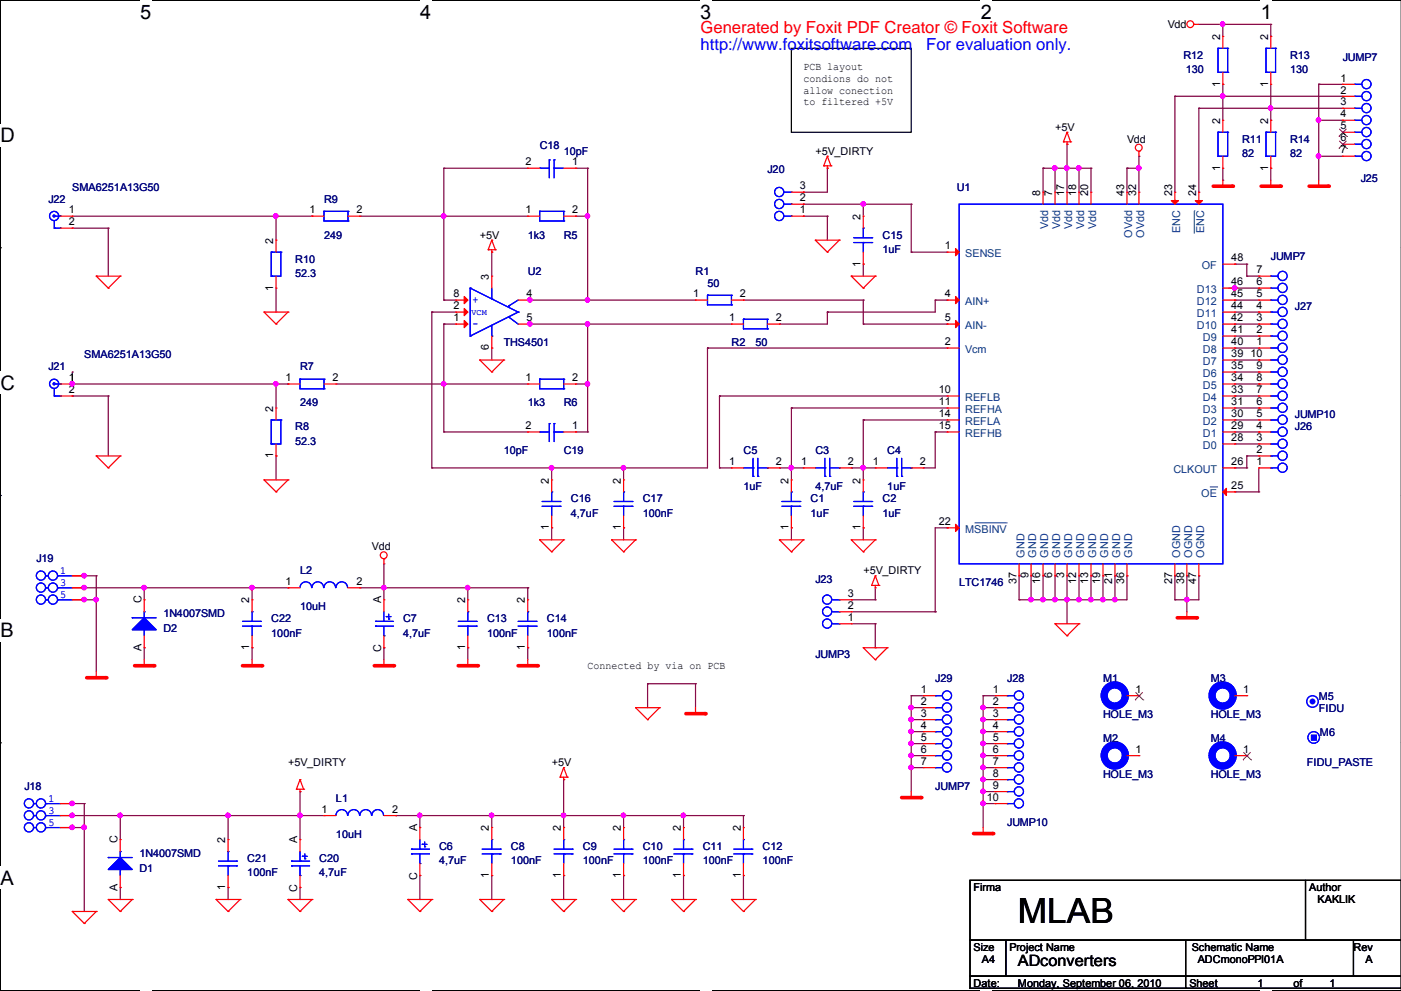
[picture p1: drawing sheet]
# OrCAD Capture schematic ADCMONOPPI.DSN
size A4; title: ADconverters; rev: A; note: ADCmonoPPI01A

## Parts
C1  1uF  [C0805]
C2  1uF  [C0805]
C3  4,7uF  [C0603]
C4  1uF  [C0402]
C5  1uF  [C0402]
C6  4,7uF  [ELYTB]
C7  4,7uF  [ELYTB]
C8  100nF  [C0805]
C9  100nF  [C0805]
C10  100nF  [C0805]
C11  100nF  [C0805]
C12  100nF  [C0805]
C13  100nF  [C0805]
C14  100nF  [C0805]
C15  1uF  [C0805]
C16  4,7uF  [C0805]
C17  100nF  [C0805]
C18  10pF  [C0805]
C19  10pF  [C0805]
C20  4,7uF  [ELYTB]
C21  100nF  [C0805]
C22  100nF  [C0805]
D1  1N4007SMD  [SMA]
D2  1N4007SMD  [SMA]
J18  JUMP2X3  [JUMP2X3]
J19  JUMP2X3  [JUMP2X3]
J20  JUMP3  [JUMP3]
J21  SMA6251A13G50  [SMA6251A13G50]
J22  SMA6251A13G50  [SMA6251A13G50]
J23  JUMP3  [JUMP3]
J25  JUMP7  [SATA]
J26  JUMP10  [JUMP10]
J27  JUMP7  [JUMP7]
J28  JUMP10  [JUMP10]
J29  JUMP7  [JUMP7]
L1  10uH  [L1210]
L2  10uH  [L1210]
M1  HOLE_M3  [HOLE_M3]
M2  HOLE_M3  [HOLE_M3]
M3  HOLE_M3  [HOLE_M3]
M4  HOLE_M3  [HOLE_M3]
M5  FIDU  [FIDU]
M6  FIDU_PASTE  [FIDU_PASTE]
R1  50  [R0805]
R2  50  [R0805]
R5  1k3  [R0805]
R6  1k3  [R0805]
R7  249  [R0805]
R8  52.3  [R0805]
R9  249  [R0805]
R10  52.3  [R0805]
R11  82  [R0805]
R12  130  [R0805]
R13  130  [R0805]
R14  82  [R0805]
U1  LTC1746  [SSOP48_210]
U2  THS4501  [SO8_150]

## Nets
+5V: C6.A C8.2 C9.2 C10.2 C11.2 C12.2 L1.2 U1.7(Vdd) U1.8(Vdd) U1.17(Vdd) U1.18(Vdd) U1.20(Vdd) U2.3(VCC)
+5V_DIRTY: C20.A C21.2 D1.C J18.3 J18.4 J20.3 J23.3 L1.1
GND: C1.1 C2.1 C6.C C7.C C8.1 C9.1 C10.1 C11.1 C12.1 C13.1 C14.1 C15.1 C16.1 C17.1 C20.C C21.1 C22.1 D1.A D2.A J18.1 J18.2 J18.5 J18.6 J19.1 J19.2 J19.5 J19.6 J20.1 J21.2 J22.2 J23.1 J25.1 J25.4 J25.7 J28.1 J28.2 J28.3 J28.4 J28.5 J28.6 J28.7 J28.8 J28.9 J28.10 J29.1 J29.2 J29.3 J29.4 J29.5 J29.6 J29.7 R8.1 R10.1 R11.1 R14.1 U1.3(GND) U1.6(GND) U1.9(GND) U1.12(GND) U1.13(GND) U1.16(GND) U1.19(GND) U1.21(GND) U1.27(OGND) U1.36(GND) U1.37(GND) U1.38(OGND) U1.47(OGND) U2.6(GND)
Vdd: C7.A C13.2 C14.2 L2.2 R12.2 R13.2 U1.32(OVdd) U1.43(OVdd)
N01435: C19.1 R2.1 R6.2 U2.5(OUT-)
N01453: C16.2 C17.2 U1.2(Vcm) U2.2(Vcm)
N04981: C1.2 C3.1 C5.2 U1.11(REFHA)
N05050: C2.2 C3.2 C4.1 U1.14(REFLA)
N05260: C4.2 U1.15(REFHB)
N05406: C5.1 U1.10(REFLB)
N09638: J27.7 U1.48(OF)
N09756: J27.6 U1.46(D13)
N14530: C22.2 D2.C J19.3 J19.4 L2.1
N22272: C18.1 R1.1 R5.2 U2.4(OUT+)
N22693: C15.2 J20.2 U1.1(SENSE)
N30553: C19.2 R6.1 R7.2 U2.1(IN-)
N31479: C18.2 R5.1 R9.2 U2.8(IN+)
N49947: R2.2 U1.4(AIN+)
N50475: R1.2 U1.5(AIN-)
N56129: J21.1 R7.1 R8.2
N60557: J22.1 R9.1 R10.2
N80776: J23.2 U1.22(\~{MSBINV}\)
N81284: J25.2 R11.2 R12.1 U1.23(ENC)
N81290: J25.3 R13.1 R14.2 U1.24(~{ENC})
N91424: J27.5 U1.45(D12)
N91428: J27.4 U1.44(D11)
N91432: J27.3 U1.42(D10)
N91436: J27.2 U1.41(D9)
N91440: J27.1 U1.40(D8)
N91444: J26.10 U1.39(D7)
N91448: J26.9 U1.35(D6)
N91452: J26.8 U1.34(D5)
N91456: J26.7 U1.33(D4)
N91460: J26.6 U1.31(D3)
N91464: J26.5 U1.30(D2)
N91468: J26.4 U1.29(D1)
N91472: J26.3 U1.28(D0)
N91476: J26.2 U1.26(CLKOUT)
N91488: J26.1 U1.25(\~{OE})

Not connected (* = marked no-connect by the designer): J25 5* 6*; M1 1(PIN)*; M2 1(PIN); M3 1(PIN); M4 1(PIN)*; M5 DUMMY; M6 DUMMY

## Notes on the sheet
- PCB layout
  condions do not
  allow conection
  to filtered +5V
- Connected by via on PCB
